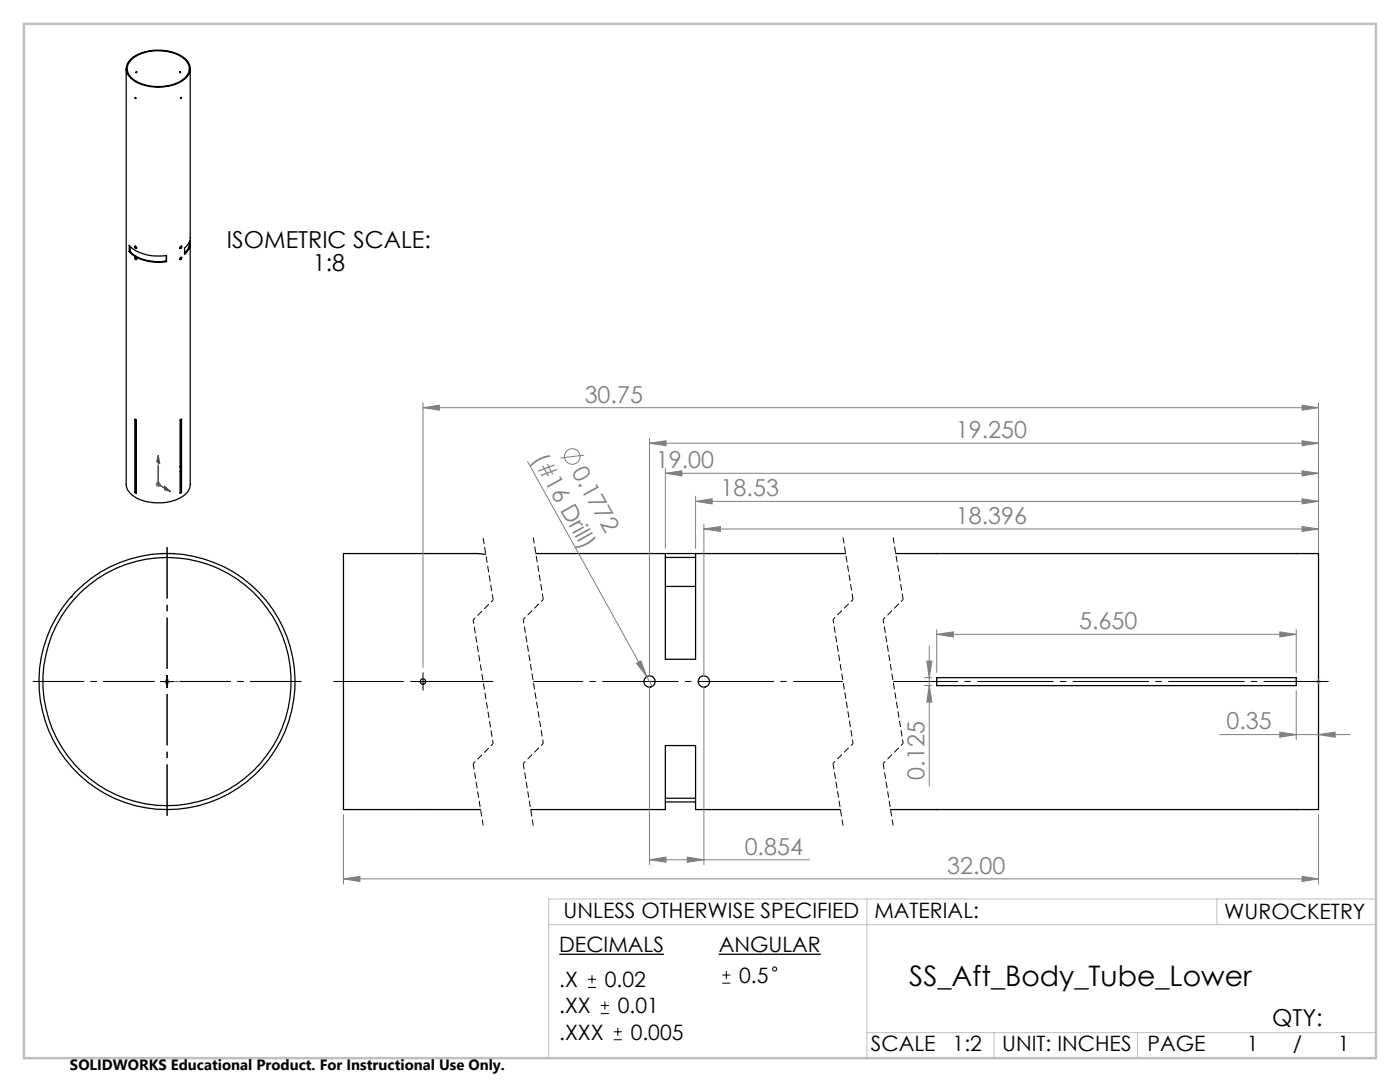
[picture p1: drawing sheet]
<svg xmlns="http://www.w3.org/2000/svg" width="279mm" height="216mm" viewBox="0 0 279 216" stroke-linecap="round" stroke-linejoin="round" font-family="sans-serif">
<g fill="none" stroke="#000" stroke-width=".25">
<path d="M25.2 13.7v83a3.6 3.6 0 0 0 2.7 3 9.3 9.3 0 0 0 9.2-1.2l.5-.6 .4-.9v-48.4M26.1 12a8.8 8.8 0 0 1 8.6-1.4 3.8 3.8 0 0 1 3.1 3 3.6 3.6 0 0 1-2.9 3.1 9.1 9.1 0 0 1-8.7-1.2 2.36 2.36 0 0 1-.1-3.5zM26.1 11.7a9.4 9.4 0 0 1 10.8 0 2.56 2.56 0 0 1-.4 4.3 9.5 9.5 0 0 1-10.4-.4 2.47 2.47 0 0 1 0-3.9zM27 19.4l.2 .1-.1 .2zM38 13.7v34l-.4 .9-.8 .9v1.3a2.7 2.7 0 0 0 1.1-2.8M25.8 50.2v-1.2a8.3 8.3 0 0 0 6.9 2h.5v1.2M25.8 50.2a8.3 8.3 0 0 0 6.9 2.1l.5-.1M26 50.1a8.2 8.2 0 0 0 7.2 2M26 49.2v.9M26 50.1l-.2 .1M27 49.1h.1a.23 .23 0 0 1 .2 .3 .23 .23 0 0 1-.2 .2l-.2-.2zM27 51.3l.1 .1a.21 .21 0 0 1 .2 .2 .21 .21 0 0 1-.2 .2l-.2-.2z"/>
<path d="M27 49.1l.3 .4M27 51.3l.3 .5M33.2 51v1.1M33.2 52.1v.1M36 49.2l.1-.1a.21 .21 0 0 1 .2 .3 .21 .21 0 0 1-.4 .1zM36 51.4l.2-.1a.23 .23 0 0 1 0 .4 .23 .23 0 0 1-.3 0zM36.2 49.1l-.3 .4M36.2 51.3l-.3 .5M37.7 48.4a2.48 2.48 0 0 1-.9 2.2M26.9 83.6l.3 .2v14.6l-.3-.1zM27.1 98.2l.1 .1M27.1 83.7v14.5"/>
<path d="M27.1 98.2l-.2 .1M27.2 93.1h-.1M27.2 93.2l-.1 .1M27.2 94.1l-.1 .1M35.9 83.8l.3-.2v14.7l-.2 .1zM35.9 93.1h.2M35.9 93.2l.2 .1M35.9 94.1l.2 .1M36.1 98.2l-.2 .1M36.1 83.7v14.5M36.1 98.2l.1 .1M14.2 119.1h.1"/>
<path d="M32.2 110.5h.1M32.8 110.5h.1M33.9 110.5h.1M34.5 110.5h.1M96.9 110.6l-1.6-.1h-26.8v51h27.4M106.9 110.5h61.8M132.8 110.5v21.1h6v-21.1M132.8 111.2h6M132.8 117h6M178.8 110.5h84.3v51h-85.4M186.9 110.5h.1M258.7 110.5h.1"/>
<path d="M186.9 135.2h71.8v1.6h-71.8zM132.8 159.3h6M105.9 161.5h26.9v-12.7h6v12.7h28.9M132.8 160h6M186.9 161.5h.1M258.7 161.5h.1"/>
<circle cx="27.2" cy="14.4" r=".12"/>
<circle cx="36" cy="14.4" r=".12"/>
<circle cx="36.1" cy="19.5" r=".11"/>
<circle cx="33.3" cy="136" r="24.8"/>
<circle cx="33.3" cy="136" r="25.5"/>
<circle cx="84.4" cy="136" r=".55"/>
<circle cx="129.6" cy="136" r="1.12"/>
<circle cx="140.5" cy="136" r="1.13"/>
</g>
<g fill="none" stroke="#808080" stroke-width=".2">
<path d="M31.1 96.7h1M31.2 96.3l.7 .7M31.6 96.2v1M31.9 96.3l-.7 .7M84.4 81.4l3.3-.5v.9zM84.4 80.4v52.8M84.4 81.4h178.7M105.3 92.1l24.9 44.9M116.6 90.8l-4.8 .6M129.6 88.4l3.3-.5v1zM129.6 87.5v47.5M129.6 88.4h133.5"/>
<path d="M132.8 94.4l3.3-.5v1.1zM132.8 93.5v15.9M132.8 94.4h130.3M138.8 99v10.4M259.9 87.9l3.2 .5-3.2 .5zM259.9 80.9l3.2 .5-3.2 .4zM259.9 99.5l3.2 .5-3.2 .5zM259.9 93.9l3.2 .5-3.2 .6zM263.1 80.4v29.8M138.8 100l3.3-.5v1zM138.8 100h124.3M140.5 105.6l3.3-.5v.9z"/>
<path d="M140.5 104.6v30.4M140.5 105.6h122.6M259.9 105.1l3.2 .5-3.2 .4zM32.8 136h1M33 135.6l.7 .7M33.3 135.5v1M33.7 135.6l-.7 .7M127 132.4l.9-.5 1.2 3.1zM129.6 137v35.5M140.5 137v35.5M184.5 135.2h1.4M184.5 136.8h1.4"/>
<path d="M185 131.9h1l-.5 3.3zM185.5 128.9v28M185.5 136.8l.5 3.3h-1zM186.9 126.6l3.4-.5v1zM186.9 125.6v8.6M186.9 126.6h71.8M255.4 126.1l3.3 .5-3.3 .5zM258.7 137.8v9.8M258.7 125.6v8.6M262.6 136h1M262.8 135.6l.7 .7M263.1 135.5v1"/>
<path d="M263.5 135.6l-.7 .7M243.5 146.6h26M255.4 146.1l3.3 .5-3.3 .5zM263.1 146.6l3.4-.5v1zM68.5 175.4l3.3-.5v1zM68.5 162.6v13.8M68.5 175.4h194.6M129.6 171.6l3.3-.6v1zM129.6 171.6h31.9M137.2 171l3.3 .6-3.3 .4zM259.9 174.9l3.2 .5-3.2 .5zM263.1 162.6v13.8"/>
<circle cx="114.2" cy="91.1" r="1.56"/>
</g>
<g fill="none" stroke="#000" stroke-width=".2">
<path d="M32.1 136h2.5M33.3 134.8v2.4M83.1 136h2.6M84.4 134.8v2.4M117.3 197h1.7M117.3 195.4h1.7M118.1 194.6v1.6M120.7 199.8v1.6M144.1 196.2h1.7M144.1 194.6h1.7M145 193.7v1.7M119.9 202.2h1.6"/>
<path d="M119.9 200.6h1.6M122.5 207.5h1.6M122.5 205.9h1.6M123.3 205.1v1.6"/>
<circle cx="154.6" cy="193.4" r=".41"/>
</g>
<path d="M111.6 190.4h20.9M143.4 190.4h20.4" fill="none" stroke="#000" stroke-width=".26"/>
<g fill="none" stroke="#00f" stroke-width=".2">
<path d="M31.6 96.7l1.6 .9M31.6 90.8v5.9M31.6 96.7l2.5 1.4M31.6 93v.2zM31.6 90.8l.3 1.7-.6-.4zM32.8 97l1.3 1.1-1.3-.3zM33 97.4l.2 .2zM33.2 136h.2zM33.3 136h.1zM33.3 136h.1M33.3 136h2.3M34.2 136h-.4h.4"/>
<path d="M35.6 136h-.3h.3"/>
</g>
<path d="M83.2 136h-.6M84.4 134.7v-.5M84.4 137.2v.6M85.7 136h.5" fill="none" stroke="#000" stroke-width=".2" stroke-dasharray="15.2 1.3 1.3 1.3" stroke-linecap="butt"/>
<path d="M66.6 136h31.8" fill="none" stroke="#000" stroke-width=".2" stroke-dasharray="15.2 1.3 1.3 1.3" stroke-dashoffset="1.2" stroke-linecap="butt"/>
<path d="M106.4 136h61.8" fill="none" stroke="#000" stroke-width=".2" stroke-dasharray="15.2 1.3 1.3 1.3" stroke-dashoffset="5.3" stroke-linecap="butt"/>
<path d="M178.2 136h87" fill="none" stroke="#000" stroke-width=".2" stroke-dasharray="15.2 1.3 1.3 1.3" stroke-dashoffset="2.3" stroke-linecap="butt"/>
<path d="M96.4 107.4l2 12.3M106.4 107.3l2 12.3M168.2 107.3l2 12.3M178.2 107.3l2 12.3M94.4 152.4l2 12.3M104.4 152.3l2 12.4M166.2 152.3l2 12.4M176.2 152.3l2 12.4" fill="none" stroke="#000" stroke-width=".2" stroke-dasharray="1.3 .6" stroke-dashoffset=".1" stroke-linecap="butt"/>
<path d="M98.4 119.7l-4 4M108.4 119.6l-4 4M170.2 119.6l-4 4M180.2 119.6l-4 4M98.4 148.4l-4 4M108.4 148.3l-4 4M170.2 148.3l-4 4M180.2 148.3l-4 4" fill="none" stroke="#000" stroke-width=".2" stroke-dasharray="1.3 .6" stroke-dashoffset=".7" stroke-linecap="butt"/>
<path d="M94.4 123.7l4 24.7M104.4 123.6l4 24.7M166.2 123.6l4 24.7M176.2 123.6l4 24.7" fill="none" stroke="#000" stroke-width=".2" stroke-dasharray="1.3 .6" stroke-dashoffset=".5" stroke-linecap="butt"/>
<path d="M30.8 136h-24.3M33.3 133.5v-24.3M33.3 138.5v24.3M35.8 136h24.4" fill="none" stroke="#000" stroke-width=".2" stroke-dasharray="15.2 1.3 1.3 1.3" stroke-dashoffset="5" stroke-linecap="butt"/>
<path d="M173 179.4v31.7M242.9 179.4v5.1M274.6 179.4h-165.1v31.7M109.5 184.5h165.1M173 206.1h101.6M198.4 206.1v5M227 206.1v5" fill="none" stroke="#c0c0c0" stroke-width=".2"/>
<path d="M4.8 4.8h269.8v206.3h-269.8z" fill="none" stroke="#c0c0c0" stroke-width=".5"/>
<g fill="#00f">
<path d="M35.3 136h.3zM33.3 136h.1zM33.8 136h.4zM33.2 136h.2z"/>
<path d="M33 97.4l.2 .2zM31.6 93v.2zM32.8 97l1.3 1.1-1.3-.3zM31.6 90.8l.3 1.7-.6-.4z"/>
</g>
<g fill="#808080">
<path d="M127 132.4l.9-.5 1.2 3.1z"/>
<path d="M137.2 171l3.3 .6-3.3 .4zM129.6 171.6l3.3-.6v1z"/>
<path d="M259.9 105.1l3.2 .5-3.2 .4zM140.5 105.6l3.3-.5v.9zM259.9 174.9l3.2 .5-3.2 .5zM68.5 175.4l3.3-.5v1zM255.4 126.1l3.3 .5-3.3 .5zM186.9 126.6l3.4-.5v1zM259.9 80.9l3.2 .5-3.2 .4zM84.4 81.4l3.3-.5v.9zM259.9 99.5l3.2 .5-3.2 .5zM138.8 100l3.3-.5v1zM259.9 93.9l3.2 .5-3.2 .6zM132.8 94.4l3.3-.5v1.1z"/>
<path d="M185 131.9h1l-.5 3.3zM185.5 136.8l.5 3.3h-1z"/>
<path d="M129.6 88.4l3.3-.5v1zM259.9 87.9l3.2 .5-3.2 .5zM255.4 146.1l3.3 .5-3.3 .5zM263.1 146.6l3.4-.5v1z"/>
</g>
<text font-size="5.6" x="181.5" y="196.7">SS_Aft_Body_Tube_Lower</text>
<g font-size="4.7">
<text x="45.3" y="49.5">ISOMETRIC SCALE:</text>
<text x="62.4" y="54">1:8</text>
<text x="253.9" y="204.7">QTY:</text>
</g>
<g font-size="4.7" fill="#808080">
<text x="116.7" y="80.3">30.75</text>
<text x="190.8" y="87.4">19.250</text>
<text x="106.2" y="91.6" transform="rotate(61 106.2 91.6)">(#16 Drill)</text>
<text x="114" y="94.1" transform="rotate(61 114 94.1)">0.1772</text>
<text x="130.9" y="93.4">19.00</text>
<text x="143.8" y="99">18.53</text>
<text x="190.8" y="104.5">18.396</text>
<text x="215.4" y="125.5">5.650</text>
<text x="244.8" y="145.6">0.35</text>
<text x="184.5" y="155.6" transform="rotate(-90 184.5 155.6)">0.125</text>
<text x="148.6" y="170.5">0.854</text>
<text x="189" y="174.3">32.00</text>
</g>
<g font-size="4.2">
<text x="112.5" y="183.3">UNLESS OTHERWISE SPECIFIED</text>
<text x="174.5" y="183.1">MATERIAL:</text>
<text x="244.3" y="183.3">WUROCKETRY</text>
<text x="111.6" y="190">DECIMALS</text>
<text x="143.4" y="190">ANGULAR</text>
<text x="111.6" y="197">.X</text>
<text x="120.7" y="197">0.02</text>
<text x="147.5" y="196.1">0.5</text>
<text x="111.6" y="202.2">.XX</text>
<text x="123.3" y="202.2">0.01</text>
<text x="111.6" y="207.5">.XXX</text>
<text x="125.9" y="207.5">0.005</text>
<text x="173.8" y="209.8">SCALE</text>
<text x="190.1" y="209.8">1:2</text>
<text x="200" y="209.8">UNIT: INCHES</text>
<text x="229" y="209.8">PAGE</text>
<text x="248.8" y="209.8">1</text>
<text x="258" y="209.8">/</text>
<text x="267" y="209.8">1</text>
</g>
<text font-size="3" x="14" y="213.5">SOLIDWORKS Educational Product. For Instructional Use Only.</text>
</svg>
